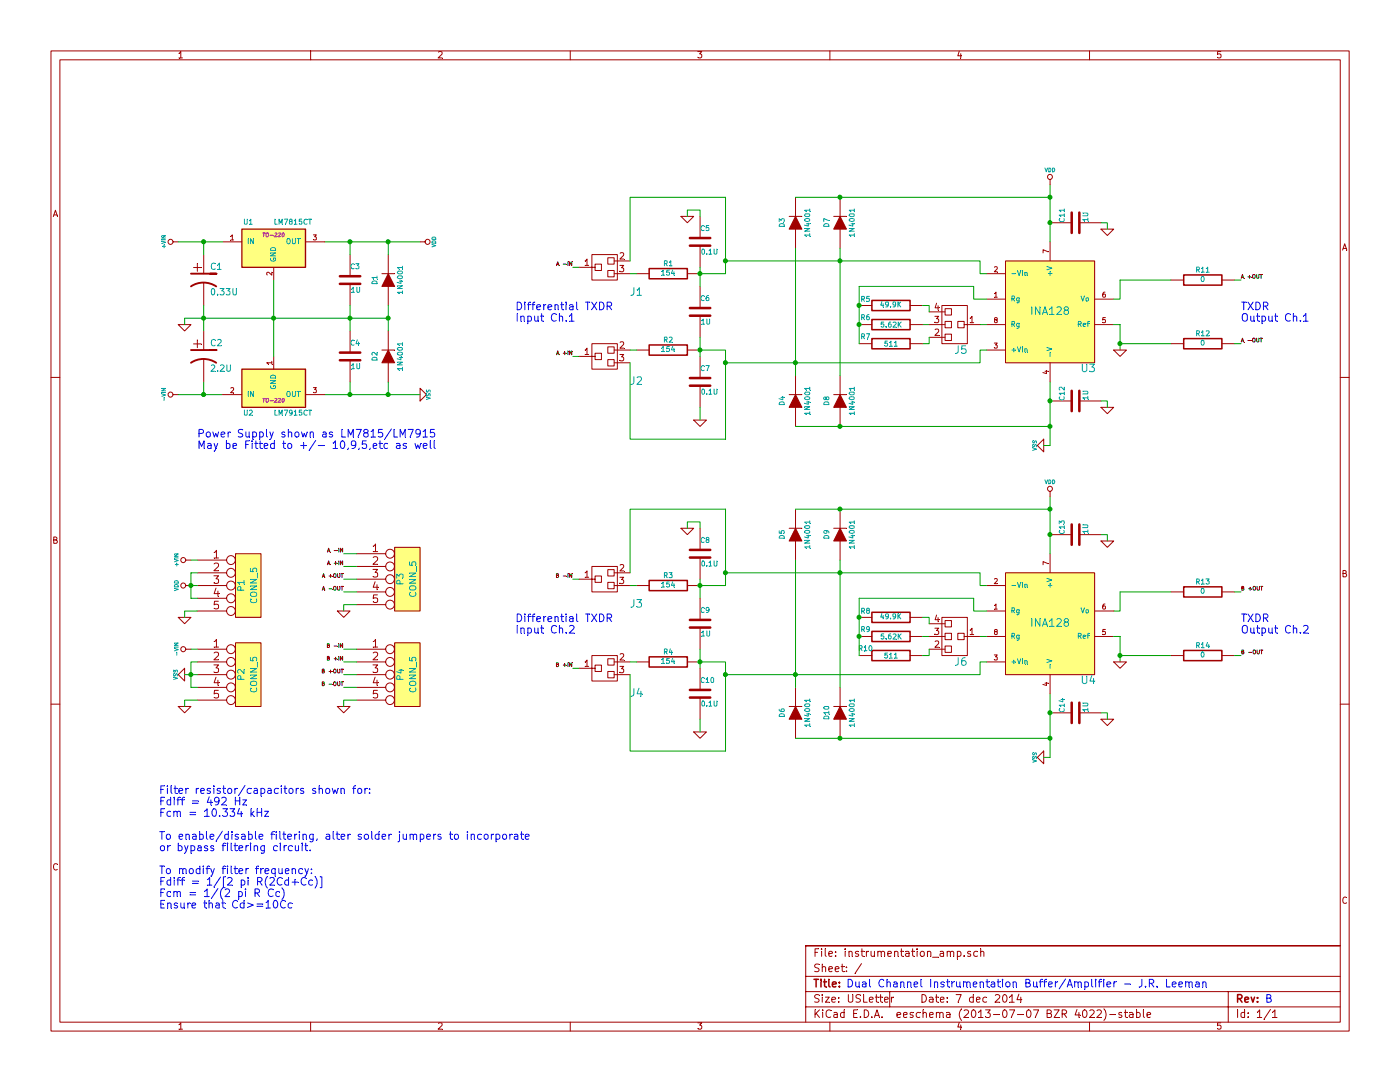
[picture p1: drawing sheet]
EESchema Schematic File Version 2
LIBS:power
LIBS:device
LIBS:transistors
LIBS:conn
LIBS:linear
LIBS:regul
LIBS:74xx
LIBS:cmos4000
LIBS:adc-dac
LIBS:memory
LIBS:xilinx
LIBS:special
LIBS:microcontrollers
LIBS:dsp
LIBS:microchip
LIBS:analog_switches
LIBS:motorola
LIBS:texas
LIBS:intel
LIBS:audio
LIBS:interface
LIBS:digital-audio
LIBS:philips
LIBS:display
LIBS:cypress
LIBS:siliconi
LIBS:opto
LIBS:atmel
LIBS:contrib
LIBS:valves
LIBS:Voltage Regulators
LIBS:Custom Power
LIBS:TI Instrumentation Amplifiers
LIBS:Jumpers
LIBS:instrumentation_amp-cache
EELAYER 27 0
EELAYER END
$Descr USLetter 11000 8500
encoding utf-8
Sheet 1 1
Title ""
Date "7 dec 2014"
Rev ""
Comp ""
Comment1 ""
Comment2 ""
Comment3 ""
Comment4 ""
$EndDescr
$Comp
L CP1 C1
U 1 1
P 1600 2200
F 0 "C1" H 1650 2300 50  0000 L CNN
F 1 "0.33U" H 1650 2100 50  0000 L CNN
F 2 "~" H 1600 2200 60  0000 C CNN
F 3 "~" H 1600 2200 60  0000 C CNN
	1    1600 2200
	1    0    0    -1  
$EndComp
$Comp
L CP1 C2
U 1 1
P 1600 2800
F 0 "C2" H 1650 2900 50  0000 L CNN
F 1 "2.2U" H 1650 2700 50  0000 L CNN
F 2 "~" H 1600 2800 60  0000 C CNN
F 3 "~" H 1600 2800 60  0000 C CNN
	1    1600 2800
	1    0    0    -1  
$EndComp
$Comp
L C C3
U 1 1
P 2750 2200
F 0 "C3" H 2750 2300 40  0000 L CNN
F 1 "1U" H 2756 2115 40  0000 L CNN
F 2 "~" H 2788 2050 30  0000 C CNN
F 3 "~" H 2750 2200 60  0000 C CNN
	1    2750 2200
	1    0    0    -1  
$EndComp
$Comp
L C C4
U 1 1
P 2750 2800
F 0 "C4" H 2750 2900 40  0000 L CNN
F 1 "1U" H 2756 2715 40  0000 L CNN
F 2 "~" H 2788 2650 30  0000 C CNN
F 3 "~" H 2750 2800 60  0000 C CNN
	1    2750 2800
	1    0    0    -1  
$EndComp
$Comp
L DIODE D1
U 1 1
P 3050 2200
F 0 "D1" H 3050 2300 40  0000 C CNN
F 1 "1N4001" H 3050 2100 40  0000 C CNN
F 2 "~" H 3050 2200 60  0000 C CNN
F 3 "~" H 3050 2200 60  0000 C CNN
	1    3050 2200
	0    -1   -1   0   
$EndComp
$Comp
L DIODE D2
U 1 1
P 3050 2800
F 0 "D2" H 3050 2900 40  0000 C CNN
F 1 "1N4001" H 3050 2700 40  0000 C CNN
F 2 "~" H 3050 2800 60  0000 C CNN
F 3 "~" H 3050 2800 60  0000 C CNN
	1    3050 2800
	0    -1   -1   0   
$EndComp
$Comp
L GND #PWR3
U 1 1
P 1450 2550
F 0 "#PWR3" H 1450 2550 30  0001 C CNN
F 1 "GND" H 1450 2480 30  0001 C CNN
F 2 "" H 1450 2550 60  0000 C CNN
F 3 "" H 1450 2550 60  0000 C CNN
	1    1450 2550
	1    0    0    -1  
$EndComp
$Comp
L +VIN #PWR1
U 1 1
P 1400 1900
F 0 "#PWR1" H 1400 1870 20  0001 C CNN
F 1 "+VIN" H 1400 2010 30  0000 C CNN
F 2 "" H 1400 1900 60  0000 C CNN
F 3 "" H 1400 1900 60  0000 C CNN
	1    1400 1900
	0    -1   -1   0   
$EndComp
$Comp
L -VIN #PWR2
U 1 1
P 1400 3100
F 0 "#PWR2" H 1400 3070 20  0001 C CNN
F 1 "-VIN" H 1400 3210 30  0000 C CNN
F 2 "" H 1400 3100 60  0000 C CNN
F 3 "" H 1400 3100 60  0000 C CNN
	1    1400 3100
	0    -1   -1   0   
$EndComp
$Comp
L INA128 U3
U 1 1
P 8250 2450
F 0 "U3" H 8550 2000 60  0000 C CNN
F 1 "INA128" H 8250 2450 60  0000 C CNN
F 2 "~" H 8250 2450 60  0000 C CNN
F 3 "~" H 8250 2450 60  0000 C CNN
	1    8250 2450
	1    0    0    -1  
$EndComp
$Comp
L R R2
U 1 1
P 5250 2750
F 0 "R2" V 5330 2750 40  0000 C CNN
F 1 "154" V 5257 2751 40  0000 C CNN
F 2 "~" V 5180 2750 30  0000 C CNN
F 3 "~" H 5250 2750 30  0000 C CNN
	1    5250 2750
	0    -1   -1   0   
$EndComp
$Comp
L C C6
U 1 1
P 5500 2450
F 0 "C6" H 5500 2550 40  0000 L CNN
F 1 "1U" H 5506 2365 40  0000 L CNN
F 2 "~" H 5538 2300 30  0000 C CNN
F 3 "~" H 5500 2450 60  0000 C CNN
	1    5500 2450
	1    0    0    -1  
$EndComp
Text Notes 1550 3450 0    60   ~ 0
Power Supply shown as LM7815/LM7915\nMay be Fitted to +/- 10,9,5,etc as well\n
$Comp
L C C11
U 1 1
P 8450 1750
F 0 "C11" H 8450 1850 40  0000 L CNN
F 1 "1U" H 8456 1665 40  0000 L CNN
F 2 "~" H 8488 1600 30  0000 C CNN
F 3 "~" H 8450 1750 60  0000 C CNN
	1    8450 1750
	0    -1   -1   0   
$EndComp
$Comp
L C C12
U 1 1
P 8450 3150
F 0 "C12" H 8450 3250 40  0000 L CNN
F 1 "1U" H 8456 3065 40  0000 L CNN
F 2 "~" H 8488 3000 30  0000 C CNN
F 3 "~" H 8450 3150 60  0000 C CNN
	1    8450 3150
	0    -1   -1   0   
$EndComp
$Comp
L GND #PWR22
U 1 1
P 8700 1800
F 0 "#PWR22" H 8700 1800 30  0001 C CNN
F 1 "GND" H 8700 1730 30  0001 C CNN
F 2 "" H 8700 1800 60  0000 C CNN
F 3 "" H 8700 1800 60  0000 C CNN
	1    8700 1800
	1    0    0    -1  
$EndComp
$Comp
L GND #PWR23
U 1 1
P 8700 3200
F 0 "#PWR23" H 8700 3200 30  0001 C CNN
F 1 "GND" H 8700 3130 30  0001 C CNN
F 2 "" H 8700 3200 60  0000 C CNN
F 3 "" H 8700 3200 60  0000 C CNN
	1    8700 3200
	1    0    0    -1  
$EndComp
$Comp
L R R5
U 1 1
P 7000 2400
F 0 "R5" V 7050 2600 40  0000 C CNN
F 1 "49.9K" V 7007 2401 40  0000 C CNN
F 2 "~" V 6930 2400 30  0000 C CNN
F 3 "~" H 7000 2400 30  0000 C CNN
	1    7000 2400
	0    -1   -1   0   
$EndComp
Wire Wire Line
	2550 1900 3300 1900
Wire Wire Line
	3050 1900 3050 2000
Wire Wire Line
	2750 2000 2750 1900
Connection ~ 2750 1900
Wire Wire Line
	3050 2400 3050 2600
Wire Wire Line
	2750 2400 2750 2600
Wire Wire Line
	3050 3100 3050 3000
Wire Wire Line
	2550 3100 3300 3100
Wire Wire Line
	2750 3000 2750 3100
Connection ~ 2750 3100
Wire Wire Line
	1600 3100 1600 3000
Wire Wire Line
	1600 2000 1600 1900
Wire Wire Line
	1600 2400 1600 2600
Connection ~ 1600 2500
Connection ~ 2750 2500
Connection ~ 3050 2500
Wire Wire Line
	1450 2500 1450 2550
Connection ~ 1600 3100
Connection ~ 1600 1900
Wire Wire Line
	1400 3100 1750 3100
Wire Wire Line
	1400 1900 1750 1900
Connection ~ 3050 1900
Connection ~ 3050 3100
Wire Wire Line
	8700 3200 8700 3150
Wire Wire Line
	8700 3150 8650 3150
Wire Wire Line
	8250 3000 8250 3500
Connection ~ 8250 3150
Wire Wire Line
	8250 1450 8250 1900
Connection ~ 8250 1750
Wire Wire Line
	8650 1750 8700 1750
Wire Wire Line
	8700 1750 8700 1800
Wire Wire Line
	8750 2350 8800 2350
Wire Wire Line
	8800 2350 8800 2200
Wire Wire Line
	8800 2550 8800 2750
Wire Wire Line
	8800 2550 8750 2550
Wire Wire Line
	8800 2700 9200 2700
Text Notes 4050 2450 0    60   ~ 0
Differential TXDR \nInput Ch.1 \n
Text Notes 9750 2450 0    60   ~ 0
TXDR \nOutput Ch.1\n\n
$Comp
L R R12
U 1 1
P 9450 2700
F 0 "R12" V 9530 2700 40  0000 C CNN
F 1 "0" V 9457 2701 40  0000 C CNN
F 2 "~" V 9380 2700 30  0000 C CNN
F 3 "~" H 9450 2700 30  0000 C CNN
	1    9450 2700
	0    -1   -1   0   
$EndComp
$Comp
L R R11
U 1 1
P 9450 2200
F 0 "R11" V 9530 2200 40  0000 C CNN
F 1 "0" V 9457 2201 40  0000 C CNN
F 2 "~" V 9380 2200 30  0000 C CNN
F 3 "~" H 9450 2200 30  0000 C CNN
	1    9450 2200
	0    -1   -1   0   
$EndComp
Wire Wire Line
	8800 2200 9200 2200
$Comp
L C C7
U 1 1
P 5500 3000
F 0 "C7" H 5500 3100 40  0000 L CNN
F 1 "0.1U" H 5506 2915 40  0000 L CNN
F 2 "~" H 5538 2850 30  0000 C CNN
F 3 "~" H 5500 3000 60  0000 C CNN
	1    5500 3000
	1    0    0    -1  
$EndComp
$Comp
L C C5
U 1 1
P 5500 1900
F 0 "C5" H 5500 2000 40  0000 L CNN
F 1 "0.1U" H 5506 1815 40  0000 L CNN
F 2 "~" H 5538 1750 30  0000 C CNN
F 3 "~" H 5500 1900 60  0000 C CNN
	1    5500 1900
	1    0    0    -1  
$EndComp
$Comp
L GND #PWR14
U 1 1
P 5400 1700
F 0 "#PWR14" H 5400 1700 30  0001 C CNN
F 1 "GND" H 5400 1630 30  0001 C CNN
F 2 "" H 5400 1700 60  0000 C CNN
F 3 "" H 5400 1700 60  0000 C CNN
	1    5400 1700
	1    0    0    -1  
$EndComp
$Comp
L GND #PWR16
U 1 1
P 5500 3300
F 0 "#PWR16" H 5500 3300 30  0001 C CNN
F 1 "GND" H 5500 3230 30  0001 C CNN
F 2 "" H 5500 3300 60  0000 C CNN
F 3 "" H 5500 3300 60  0000 C CNN
	1    5500 3300
	1    0    0    -1  
$EndComp
$Comp
L R R1
U 1 1
P 5250 2150
F 0 "R1" V 5330 2150 40  0000 C CNN
F 1 "154" V 5257 2151 40  0000 C CNN
F 2 "~" V 5180 2150 30  0000 C CNN
F 3 "~" H 5250 2150 30  0000 C CNN
	1    5250 2150
	0    -1   -1   0   
$EndComp
$Comp
L DIODE D7
U 1 1
P 6600 1750
F 0 "D7" H 6600 1850 40  0000 C CNN
F 1 "1N4001" H 6600 1650 40  0000 C CNN
F 2 "~" H 6600 1750 60  0000 C CNN
F 3 "~" H 6600 1750 60  0000 C CNN
	1    6600 1750
	0    -1   -1   0   
$EndComp
$Comp
L DIODE D8
U 1 1
P 6600 3150
F 0 "D8" H 6600 3250 40  0000 C CNN
F 1 "1N4001" H 6600 3050 40  0000 C CNN
F 2 "~" H 6600 3150 60  0000 C CNN
F 3 "~" H 6600 3150 60  0000 C CNN
	1    6600 3150
	0    -1   -1   0   
$EndComp
$Comp
L DIODE D3
U 1 1
P 6250 1750
F 0 "D3" H 6250 1850 40  0000 C CNN
F 1 "1N4001" H 6250 1650 40  0000 C CNN
F 2 "~" H 6250 1750 60  0000 C CNN
F 3 "~" H 6250 1750 60  0000 C CNN
	1    6250 1750
	0    -1   -1   0   
$EndComp
$Comp
L DIODE D4
U 1 1
P 6250 3150
F 0 "D4" H 6250 3250 40  0000 C CNN
F 1 "1N4001" H 6250 3050 40  0000 C CNN
F 2 "~" H 6250 3150 60  0000 C CNN
F 3 "~" H 6250 3150 60  0000 C CNN
	1    6250 3150
	0    -1   -1   0   
$EndComp
$Comp
L GND #PWR26
U 1 1
P 8800 2750
F 0 "#PWR26" H 8800 2750 30  0001 C CNN
F 1 "GND" H 8800 2680 30  0001 C CNN
F 2 "" H 8800 2750 60  0000 C CNN
F 3 "" H 8800 2750 60  0000 C CNN
	1    8800 2750
	1    0    0    -1  
$EndComp
Connection ~ 8800 2700
Text Notes 1250 6250 0    60   ~ 0
Filter resistor/capacitors shown for:\nFdiff = 492 Hz\nFcm = 10.334 kHz\n\nTo enable/disable filtering, alter solder jumpers to incorporate\nor bypass filtering circuit.\n\nTo modify filter frequency:\nFdiff = 1/[2 pi R(2Cd+Cc)]\nFcm = 1/(2 pi R Cc)\nEnsure that Cd>=10Cc \n
$Comp
L SPDT_SOLDER J2
U 1 1
P 4750 2800
F 0 "J2" H 5000 2600 60  0000 C CNN
F 1 "SPDT_SOLDER" H 4750 3100 60  0001 C CNN
F 2 "" H 4750 2800 60  0000 C CNN
F 3 "" H 4750 2800 60  0000 C CNN
	1    4750 2800
	1    0    0    -1  
$EndComp
$Comp
L SPDT_SOLDER J1
U 1 1
P 4750 2100
F 0 "J1" H 5000 1900 60  0000 C CNN
F 1 "SPDT_SOLDER" H 4750 2400 60  0001 C CNN
F 2 "" H 4750 2100 60  0000 C CNN
F 3 "" H 4750 2100 60  0000 C CNN
	1    4750 2100
	1    0    0    -1  
$EndComp
$Comp
L SP3T_SOLDER J5
U 1 1
P 7500 2600
F 0 "J5" H 7450 2750 60  0000 C CNN
F 1 "SP3T_SOLDER" H 7500 2900 60  0001 C CNN
F 2 "~" H 7500 2600 60  0000 C CNN
F 3 "~" H 7500 2600 60  0000 C CNN
	1    7500 2600
	-1   0    0    1   
$EndComp
$Comp
L R R6
U 1 1
P 7000 2550
F 0 "R6" V 6950 2350 40  0000 C CNN
F 1 "5.62K" V 7007 2551 40  0000 C CNN
F 2 "~" V 6930 2550 30  0000 C CNN
F 3 "~" H 7000 2550 30  0000 C CNN
	1    7000 2550
	0    1    1    0   
$EndComp
$Comp
L R R7
U 1 1
P 7000 2700
F 0 "R7" V 6950 2500 40  0000 C CNN
F 1 "511" V 7007 2701 40  0000 C CNN
F 2 "~" V 6930 2700 30  0000 C CNN
F 3 "~" H 7000 2700 30  0000 C CNN
	1    7000 2700
	0    1    1    0   
$EndComp
Wire Wire Line
	6750 2250 6750 2700
Connection ~ 6750 2550
Wire Wire Line
	6750 2250 7650 2250
Wire Wire Line
	7650 2250 7650 2350
Wire Wire Line
	7650 2350 7750 2350
Connection ~ 6750 2400
Wire Wire Line
	7700 2550 7750 2550
Wire Wire Line
	7300 2550 7250 2550
Wire Wire Line
	7250 2700 7300 2700
Wire Wire Line
	7300 2700 7300 2650
Wire Wire Line
	7250 2400 7300 2400
Wire Wire Line
	7300 2400 7300 2450
Wire Wire Line
	4950 2150 5000 2150
Wire Wire Line
	4950 2750 5000 2750
Wire Wire Line
	5500 2100 5500 2250
Wire Wire Line
	5500 1700 5500 1650
Wire Wire Line
	5500 1650 5400 1650
Wire Wire Line
	5400 1650 5400 1700
Connection ~ 5500 2150
Wire Wire Line
	5500 2650 5500 2800
Connection ~ 5500 2750
Wire Wire Line
	5500 3300 5500 3200
Wire Wire Line
	5700 2850 7700 2850
Wire Wire Line
	7700 2850 7700 2750
Wire Wire Line
	7700 2750 7750 2750
Wire Wire Line
	5500 2750 5700 2750
Wire Wire Line
	5700 2750 5700 3450
Wire Wire Line
	4950 2850 4950 3450
Wire Wire Line
	4950 3450 5700 3450
Connection ~ 5700 2850
Wire Wire Line
	7750 2150 7700 2150
Wire Wire Line
	7700 2150 7700 2050
Wire Wire Line
	7700 2050 5700 2050
Wire Wire Line
	6250 3350 8250 3350
Connection ~ 8250 3350
Connection ~ 6600 3350
Wire Wire Line
	6250 1950 6250 2950
Connection ~ 6250 2850
Wire Wire Line
	6600 1950 6600 2950
Connection ~ 6600 2050
Wire Wire Line
	6250 1550 8250 1550
Connection ~ 6600 1550
Connection ~ 8250 1550
Wire Wire Line
	5700 2150 5500 2150
Wire Wire Line
	5700 1550 5700 2150
Wire Wire Line
	5700 1550 4950 1550
Wire Wire Line
	4950 1550 4950 2050
Connection ~ 5700 2050
$Comp
L INA128 U4
U 1 1
P 8250 4900
F 0 "U4" H 8550 4450 60  0000 C CNN
F 1 "INA128" H 8250 4900 60  0000 C CNN
F 2 "~" H 8250 4900 60  0000 C CNN
F 3 "~" H 8250 4900 60  0000 C CNN
	1    8250 4900
	1    0    0    -1  
$EndComp
$Comp
L R R4
U 1 1
P 5250 5200
F 0 "R4" V 5330 5200 40  0000 C CNN
F 1 "154" V 5257 5201 40  0000 C CNN
F 2 "~" V 5180 5200 30  0000 C CNN
F 3 "~" H 5250 5200 30  0000 C CNN
	1    5250 5200
	0    -1   -1   0   
$EndComp
$Comp
L C C9
U 1 1
P 5500 4900
F 0 "C9" H 5500 5000 40  0000 L CNN
F 1 "1U" H 5506 4815 40  0000 L CNN
F 2 "~" H 5538 4750 30  0000 C CNN
F 3 "~" H 5500 4900 60  0000 C CNN
	1    5500 4900
	1    0    0    -1  
$EndComp
$Comp
L C C13
U 1 1
P 8450 4200
F 0 "C13" H 8450 4300 40  0000 L CNN
F 1 "1U" H 8456 4115 40  0000 L CNN
F 2 "~" H 8488 4050 30  0000 C CNN
F 3 "~" H 8450 4200 60  0000 C CNN
	1    8450 4200
	0    -1   -1   0   
$EndComp
$Comp
L C C14
U 1 1
P 8450 5600
F 0 "C14" H 8450 5700 40  0000 L CNN
F 1 "1U" H 8456 5515 40  0000 L CNN
F 2 "~" H 8488 5450 30  0000 C CNN
F 3 "~" H 8450 5600 60  0000 C CNN
	1    8450 5600
	0    -1   -1   0   
$EndComp
$Comp
L GND #PWR24
U 1 1
P 8700 4250
F 0 "#PWR24" H 8700 4250 30  0001 C CNN
F 1 "GND" H 8700 4180 30  0001 C CNN
F 2 "" H 8700 4250 60  0000 C CNN
F 3 "" H 8700 4250 60  0000 C CNN
	1    8700 4250
	1    0    0    -1  
$EndComp
$Comp
L GND #PWR25
U 1 1
P 8700 5650
F 0 "#PWR25" H 8700 5650 30  0001 C CNN
F 1 "GND" H 8700 5580 30  0001 C CNN
F 2 "" H 8700 5650 60  0000 C CNN
F 3 "" H 8700 5650 60  0000 C CNN
	1    8700 5650
	1    0    0    -1  
$EndComp
$Comp
L R R8
U 1 1
P 7000 4850
F 0 "R8" V 7050 5050 40  0000 C CNN
F 1 "49.9K" V 7007 4851 40  0000 C CNN
F 2 "~" V 6930 4850 30  0000 C CNN
F 3 "~" H 7000 4850 30  0000 C CNN
	1    7000 4850
	0    -1   -1   0   
$EndComp
Wire Wire Line
	8700 5650 8700 5600
Wire Wire Line
	8700 5600 8650 5600
Wire Wire Line
	8250 5450 8250 5950
Connection ~ 8250 5600
Wire Wire Line
	8250 3900 8250 4350
Connection ~ 8250 4200
Wire Wire Line
	8650 4200 8700 4200
Wire Wire Line
	8700 4200 8700 4250
Wire Wire Line
	8750 4800 8800 4800
Wire Wire Line
	8800 4800 8800 4650
Wire Wire Line
	8800 5000 8800 5200
Wire Wire Line
	8800 5000 8750 5000
Wire Wire Line
	8800 5150 9200 5150
Text Notes 4050 4900 0    60   ~ 0
Differential TXDR \nInput Ch.2 \n
Text Notes 9750 4900 0    60   ~ 0
TXDR \nOutput Ch.2\n\n
$Comp
L R R14
U 1 1
P 9450 5150
F 0 "R14" V 9530 5150 40  0000 C CNN
F 1 "0" V 9457 5151 40  0000 C CNN
F 2 "~" V 9380 5150 30  0000 C CNN
F 3 "~" H 9450 5150 30  0000 C CNN
	1    9450 5150
	0    -1   -1   0   
$EndComp
$Comp
L R R13
U 1 1
P 9450 4650
F 0 "R13" V 9530 4650 40  0000 C CNN
F 1 "0" V 9457 4651 40  0000 C CNN
F 2 "~" V 9380 4650 30  0000 C CNN
F 3 "~" H 9450 4650 30  0000 C CNN
	1    9450 4650
	0    -1   -1   0   
$EndComp
Wire Wire Line
	8800 4650 9200 4650
$Comp
L C C10
U 1 1
P 5500 5450
F 0 "C10" H 5500 5550 40  0000 L CNN
F 1 "0.1U" H 5506 5365 40  0000 L CNN
F 2 "~" H 5538 5300 30  0000 C CNN
F 3 "~" H 5500 5450 60  0000 C CNN
	1    5500 5450
	1    0    0    -1  
$EndComp
$Comp
L C C8
U 1 1
P 5500 4350
F 0 "C8" H 5500 4450 40  0000 L CNN
F 1 "0.1U" H 5506 4265 40  0000 L CNN
F 2 "~" H 5538 4200 30  0000 C CNN
F 3 "~" H 5500 4350 60  0000 C CNN
	1    5500 4350
	1    0    0    -1  
$EndComp
$Comp
L GND #PWR15
U 1 1
P 5400 4150
F 0 "#PWR15" H 5400 4150 30  0001 C CNN
F 1 "GND" H 5400 4080 30  0001 C CNN
F 2 "" H 5400 4150 60  0000 C CNN
F 3 "" H 5400 4150 60  0000 C CNN
	1    5400 4150
	1    0    0    -1  
$EndComp
$Comp
L GND #PWR17
U 1 1
P 5500 5750
F 0 "#PWR17" H 5500 5750 30  0001 C CNN
F 1 "GND" H 5500 5680 30  0001 C CNN
F 2 "" H 5500 5750 60  0000 C CNN
F 3 "" H 5500 5750 60  0000 C CNN
	1    5500 5750
	1    0    0    -1  
$EndComp
$Comp
L R R3
U 1 1
P 5250 4600
F 0 "R3" V 5330 4600 40  0000 C CNN
F 1 "154" V 5257 4601 40  0000 C CNN
F 2 "~" V 5180 4600 30  0000 C CNN
F 3 "~" H 5250 4600 30  0000 C CNN
	1    5250 4600
	0    -1   -1   0   
$EndComp
$Comp
L DIODE D9
U 1 1
P 6600 4200
F 0 "D9" H 6600 4300 40  0000 C CNN
F 1 "1N4001" H 6600 4100 40  0000 C CNN
F 2 "~" H 6600 4200 60  0000 C CNN
F 3 "~" H 6600 4200 60  0000 C CNN
	1    6600 4200
	0    -1   -1   0   
$EndComp
$Comp
L DIODE D10
U 1 1
P 6600 5600
F 0 "D10" H 6600 5700 40  0000 C CNN
F 1 "1N4001" H 6600 5500 40  0000 C CNN
F 2 "~" H 6600 5600 60  0000 C CNN
F 3 "~" H 6600 5600 60  0000 C CNN
	1    6600 5600
	0    -1   -1   0   
$EndComp
$Comp
L DIODE D5
U 1 1
P 6250 4200
F 0 "D5" H 6250 4300 40  0000 C CNN
F 1 "1N4001" H 6250 4100 40  0000 C CNN
F 2 "~" H 6250 4200 60  0000 C CNN
F 3 "~" H 6250 4200 60  0000 C CNN
	1    6250 4200
	0    -1   -1   0   
$EndComp
$Comp
L DIODE D6
U 1 1
P 6250 5600
F 0 "D6" H 6250 5700 40  0000 C CNN
F 1 "1N4001" H 6250 5500 40  0000 C CNN
F 2 "~" H 6250 5600 60  0000 C CNN
F 3 "~" H 6250 5600 60  0000 C CNN
	1    6250 5600
	0    -1   -1   0   
$EndComp
$Comp
L GND #PWR27
U 1 1
P 8800 5200
F 0 "#PWR27" H 8800 5200 30  0001 C CNN
F 1 "GND" H 8800 5130 30  0001 C CNN
F 2 "" H 8800 5200 60  0000 C CNN
F 3 "" H 8800 5200 60  0000 C CNN
	1    8800 5200
	1    0    0    -1  
$EndComp
Connection ~ 8800 5150
$Comp
L SPDT_SOLDER J4
U 1 1
P 4750 5250
F 0 "J4" H 5000 5050 60  0000 C CNN
F 1 "SPDT_SOLDER" H 4750 5550 60  0001 C CNN
F 2 "" H 4750 5250 60  0000 C CNN
F 3 "" H 4750 5250 60  0000 C CNN
	1    4750 5250
	1    0    0    -1  
$EndComp
$Comp
L SPDT_SOLDER J3
U 1 1
P 4750 4550
F 0 "J3" H 5000 4350 60  0000 C CNN
F 1 "SPDT_SOLDER" H 4750 4850 60  0001 C CNN
F 2 "" H 4750 4550 60  0000 C CNN
F 3 "" H 4750 4550 60  0000 C CNN
	1    4750 4550
	1    0    0    -1  
$EndComp
$Comp
L SP3T_SOLDER J6
U 1 1
P 7500 5050
F 0 "J6" H 7450 5200 60  0000 C CNN
F 1 "SP3T_SOLDER" H 7500 5350 60  0001 C CNN
F 2 "~" H 7500 5050 60  0000 C CNN
F 3 "~" H 7500 5050 60  0000 C CNN
	1    7500 5050
	-1   0    0    1   
$EndComp
$Comp
L R R9
U 1 1
P 7000 5000
F 0 "R9" V 6950 4800 40  0000 C CNN
F 1 "5.62K" V 7007 5001 40  0000 C CNN
F 2 "~" V 6930 5000 30  0000 C CNN
F 3 "~" H 7000 5000 30  0000 C CNN
	1    7000 5000
	0    1    1    0   
$EndComp
$Comp
L R R10
U 1 1
P 7000 5150
F 0 "R10" V 6950 4950 40  0000 C CNN
F 1 "511" V 7007 5151 40  0000 C CNN
F 2 "~" V 6930 5150 30  0000 C CNN
F 3 "~" H 7000 5150 30  0000 C CNN
	1    7000 5150
	0    1    1    0   
$EndComp
Wire Wire Line
	6750 4700 6750 5150
Connection ~ 6750 5000
Wire Wire Line
	6750 4700 7650 4700
Wire Wire Line
	7650 4700 7650 4800
Wire Wire Line
	7650 4800 7750 4800
Connection ~ 6750 4850
Wire Wire Line
	7700 5000 7750 5000
Wire Wire Line
	7300 5000 7250 5000
Wire Wire Line
	7250 5150 7300 5150
Wire Wire Line
	7300 5150 7300 5100
Wire Wire Line
	7250 4850 7300 4850
Wire Wire Line
	7300 4850 7300 4900
Wire Wire Line
	4950 4600 5000 4600
Wire Wire Line
	4950 5200 5000 5200
Wire Wire Line
	5500 4550 5500 4700
Wire Wire Line
	5500 4150 5500 4100
Wire Wire Line
	5500 4100 5400 4100
Wire Wire Line
	5400 4100 5400 4150
Connection ~ 5500 4600
Wire Wire Line
	5500 5100 5500 5250
Connection ~ 5500 5200
Wire Wire Line
	5500 5750 5500 5650
Wire Wire Line
	5700 5300 7700 5300
Wire Wire Line
	7700 5300 7700 5200
Wire Wire Line
	7700 5200 7750 5200
Wire Wire Line
	5500 5200 5700 5200
Wire Wire Line
	5700 5200 5700 5900
Wire Wire Line
	4950 5300 4950 5900
Wire Wire Line
	4950 5900 5700 5900
Connection ~ 5700 5300
Wire Wire Line
	7750 4600 7700 4600
Wire Wire Line
	7700 4600 7700 4500
Wire Wire Line
	7700 4500 5700 4500
Wire Wire Line
	6250 5800 8250 5800
Connection ~ 8250 5800
Connection ~ 6600 5800
Wire Wire Line
	6250 4400 6250 5400
Connection ~ 6250 5300
Wire Wire Line
	6600 4400 6600 5400
Connection ~ 6600 4500
Wire Wire Line
	6250 4000 8250 4000
Connection ~ 6600 4000
Connection ~ 8250 4000
Wire Wire Line
	5700 4600 5500 4600
Wire Wire Line
	5700 4000 5700 4600
Wire Wire Line
	5700 4000 4950 4000
Wire Wire Line
	4950 4000 4950 4500
Connection ~ 5700 4500
Text Notes 9940 7890 0    60   ~ 0
B
Text Notes 6650 7770 0    60   ~ 0
Dual Channel Instrumentation Buffer/Amplifier - J.R. Leeman
$Comp
L LM7815CT U1
U 1 1
P 2150 1950
F 0 "U1" H 1950 2150 40  0000 C CNN
F 1 "LM7815CT" H 2150 2150 40  0000 L CNN
F 2 "TO-220" H 2150 2050 30  0000 C CIN
F 3 "~" H 2150 1950 60  0000 C CNN
	1    2150 1950
	1    0    0    -1  
$EndComp
$Comp
L LM7915CT U2
U 1 1
P 2150 3050
F 0 "U2" H 1950 2850 40  0000 C CNN
F 1 "LM7915CT" H 2150 2850 40  0000 L CNN
F 2 "TO-220" H 2150 2950 30  0000 C CIN
F 3 "~" H 2150 3050 60  0000 C CNN
	1    2150 3050
	1    0    0    -1  
$EndComp
Wire Wire Line
	2150 2200 2150 2800
Connection ~ 2150 2500
Wire Wire Line
	1450 2500 3050 2500
$Comp
L CONN_5 P1
U 1 1
P 1950 4600
F 0 "P1" V 1900 4600 50  0000 C CNN
F 1 "CONN_5" V 2000 4600 50  0000 C CNN
F 2 "" H 1950 4600 60  0000 C CNN
F 3 "" H 1950 4600 60  0000 C CNN
	1    1950 4600
	1    0    0    -1  
$EndComp
$Comp
L CONN_5 P2
U 1 1
P 1950 5300
F 0 "P2" V 1900 5300 50  0000 C CNN
F 1 "CONN_5" V 2000 5300 50  0000 C CNN
F 2 "" H 1950 5300 60  0000 C CNN
F 3 "" H 1950 5300 60  0000 C CNN
	1    1950 5300
	1    0    0    -1  
$EndComp
$Comp
L CONN_5 P3
U 1 1
P 3200 4550
F 0 "P3" V 3150 4550 50  0000 C CNN
F 1 "CONN_5" V 3250 4550 50  0000 C CNN
F 2 "" H 3200 4550 60  0000 C CNN
F 3 "" H 3200 4550 60  0000 C CNN
	1    3200 4550
	1    0    0    -1  
$EndComp
$Comp
L CONN_5 P4
U 1 1
P 3200 5300
F 0 "P4" V 3150 5300 50  0000 C CNN
F 1 "CONN_5" V 3250 5300 50  0000 C CNN
F 2 "" H 3200 5300 60  0000 C CNN
F 3 "" H 3200 5300 60  0000 C CNN
	1    3200 5300
	1    0    0    -1  
$EndComp
$Comp
L -VIN #PWR9
U 1 1
P 1500 5100
F 0 "#PWR9" H 1500 5070 20  0001 C CNN
F 1 "-VIN" H 1500 5210 30  0000 C CNN
F 2 "" H 1500 5100 60  0000 C CNN
F 3 "" H 1500 5100 60  0000 C CNN
	1    1500 5100
	0    -1   -1   0   
$EndComp
$Comp
L +VIN #PWR7
U 1 1
P 1500 4400
F 0 "#PWR7" H 1500 4370 20  0001 C CNN
F 1 "+VIN" H 1500 4510 30  0000 C CNN
F 2 "" H 1500 4400 60  0000 C CNN
F 3 "" H 1500 4400 60  0000 C CNN
	1    1500 4400
	0    -1   -1   0   
$EndComp
$Comp
L VDD #PWR12
U 1 1
P 3300 1900
F 0 "#PWR12" H 3300 2000 30  0001 C CNN
F 1 "VDD" H 3300 2010 30  0000 C CNN
F 2 "" H 3300 1900 60  0000 C CNN
F 3 "" H 3300 1900 60  0000 C CNN
	1    3300 1900
	0    1    1    0   
$EndComp
$Comp
L VSS #PWR13
U 1 1
P 3300 3100
F 0 "#PWR13" H 3300 3100 30  0001 C CNN
F 1 "VSS" H 3300 3030 30  0000 C CNN
F 2 "" H 3300 3100 60  0000 C CNN
F 3 "" H 3300 3100 60  0000 C CNN
	1    3300 3100
	0    -1   -1   0   
$EndComp
$Comp
L VDD #PWR8
U 1 1
P 1500 4600
F 0 "#PWR8" H 1500 4700 30  0001 C CNN
F 1 "VDD" H 1500 4710 30  0000 C CNN
F 2 "" H 1500 4600 60  0000 C CNN
F 3 "" H 1500 4600 60  0000 C CNN
	1    1500 4600
	0    -1   -1   0   
$EndComp
$Comp
L GND #PWR4
U 1 1
P 1450 4850
F 0 "#PWR4" H 1450 4850 30  0001 C CNN
F 1 "GND" H 1450 4780 30  0001 C CNN
F 2 "" H 1450 4850 60  0000 C CNN
F 3 "" H 1450 4850 60  0000 C CNN
	1    1450 4850
	1    0    0    -1  
$EndComp
Wire Wire Line
	1500 4400 1550 4400
Wire Wire Line
	1500 4500 1500 4700
Wire Wire Line
	1500 4500 1550 4500
Wire Wire Line
	1550 4600 1500 4600
Wire Wire Line
	1500 4700 1550 4700
Connection ~ 1500 4600
Wire Wire Line
	1550 4800 1450 4800
Wire Wire Line
	1450 4800 1450 4850
$Comp
L VSS #PWR5
U 1 1
P 1450 5300
F 0 "#PWR5" H 1450 5300 30  0001 C CNN
F 1 "VSS" H 1450 5230 30  0000 C CNN
F 2 "" H 1450 5300 60  0000 C CNN
F 3 "" H 1450 5300 60  0000 C CNN
	1    1450 5300
	0    1    1    0   
$EndComp
$Comp
L GND #PWR6
U 1 1
P 1450 5550
F 0 "#PWR6" H 1450 5550 30  0001 C CNN
F 1 "GND" H 1450 5480 30  0001 C CNN
F 2 "" H 1450 5550 60  0000 C CNN
F 3 "" H 1450 5550 60  0000 C CNN
	1    1450 5550
	1    0    0    -1  
$EndComp
Wire Wire Line
	1550 5100 1500 5100
Wire Wire Line
	1450 5300 1550 5300
Wire Wire Line
	1550 5200 1500 5200
Wire Wire Line
	1500 5200 1500 5400
Connection ~ 1500 5300
Wire Wire Line
	1500 5400 1550 5400
Wire Wire Line
	1450 5550 1450 5500
Wire Wire Line
	1450 5500 1550 5500
Text Label 4500 2100 2    30   ~ 0
A -IN
Text Label 4500 2800 2    30   ~ 0
A +IN
Text Label 2700 4350 2    30   ~ 0
A -IN
Text Label 2700 4450 2    30   ~ 0
A +IN
Text Label 9750 2200 0    30   ~ 0
A +OUT
Text Label 9750 2700 0    30   ~ 0
A -OUT
Text Label 2700 4550 2    30   ~ 0
A +OUT
Text Label 2700 4650 2    30   ~ 0
A -OUT
$Comp
L GND #PWR10
U 1 1
P 2700 4800
F 0 "#PWR10" H 2700 4800 30  0001 C CNN
F 1 "GND" H 2700 4730 30  0001 C CNN
F 2 "" H 2700 4800 60  0000 C CNN
F 3 "" H 2700 4800 60  0000 C CNN
	1    2700 4800
	1    0    0    -1  
$EndComp
Wire Wire Line
	2700 4800 2700 4750
Wire Wire Line
	2700 4750 2800 4750
Wire Wire Line
	2700 4650 2800 4650
Wire Wire Line
	2700 4550 2800 4550
Wire Wire Line
	2700 4450 2800 4450
Wire Wire Line
	2700 4350 2800 4350
Text Label 4500 5250 2    30   ~ 0
B +IN
Text Label 4500 4550 2    30   ~ 0
B -IN
Text Label 9750 5150 0    30   ~ 0
B -OUT
Text Label 9750 4650 0    30   ~ 0
B +OUT
Text Label 2700 5300 2    30   ~ 0
B +OUT
Text Label 2700 5400 2    30   ~ 0
B -OUT
Text Label 2700 5100 2    30   ~ 0
B -IN
Text Label 2700 5200 2    30   ~ 0
B +IN
$Comp
L GND #PWR11
U 1 1
P 2700 5550
F 0 "#PWR11" H 2700 5550 30  0001 C CNN
F 1 "GND" H 2700 5480 30  0001 C CNN
F 2 "" H 2700 5550 60  0000 C CNN
F 3 "" H 2700 5550 60  0000 C CNN
	1    2700 5550
	1    0    0    -1  
$EndComp
Wire Wire Line
	2700 5550 2700 5500
Wire Wire Line
	2700 5500 2800 5500
Wire Wire Line
	2700 5400 2800 5400
Wire Wire Line
	2700 5300 2800 5300
Wire Wire Line
	2700 5200 2800 5200
Wire Wire Line
	2700 5100 2800 5100
Wire Wire Line
	4500 2100 4550 2100
Wire Wire Line
	4500 2800 4550 2800
Wire Wire Line
	4500 4550 4550 4550
Wire Wire Line
	4500 5250 4550 5250
Wire Wire Line
	9700 5150 9750 5150
Wire Wire Line
	9700 4650 9750 4650
Wire Wire Line
	9700 2200 9750 2200
Wire Wire Line
	9700 2700 9750 2700
$Comp
L VDD #PWR?
U 1 1
P 8250 1450
F 0 "#PWR?" H 8250 1550 30  0001 C CNN
F 1 "VDD" H 8250 1560 30  0000 C CNN
F 2 "" H 8250 1450 60  0000 C CNN
F 3 "" H 8250 1450 60  0000 C CNN
	1    8250 1450
	1    0    0    -1  
$EndComp
$Comp
L VDD #PWR?
U 1 1
P 8250 3900
F 0 "#PWR?" H 8250 4000 30  0001 C CNN
F 1 "VDD" H 8250 4010 30  0000 C CNN
F 2 "" H 8250 3900 60  0000 C CNN
F 3 "" H 8250 3900 60  0000 C CNN
	1    8250 3900
	1    0    0    -1  
$EndComp
$Comp
L VSS #PWR?
U 1 1
P 8200 5950
F 0 "#PWR?" H 8200 5950 30  0001 C CNN
F 1 "VSS" H 8200 5880 30  0000 C CNN
F 2 "" H 8200 5950 60  0000 C CNN
F 3 "" H 8200 5950 60  0000 C CNN
	1    8200 5950
	0    1    1    0   
$EndComp
$Comp
L VSS #PWR?
U 1 1
P 8200 3500
F 0 "#PWR?" H 8200 3500 30  0001 C CNN
F 1 "VSS" H 8200 3430 30  0000 C CNN
F 2 "" H 8200 3500 60  0000 C CNN
F 3 "" H 8200 3500 60  0000 C CNN
	1    8200 3500
	0    1    1    0   
$EndComp
Wire Wire Line
	8250 5950 8200 5950
Wire Wire Line
	8250 3500 8200 3500
$EndSCHEMATC
